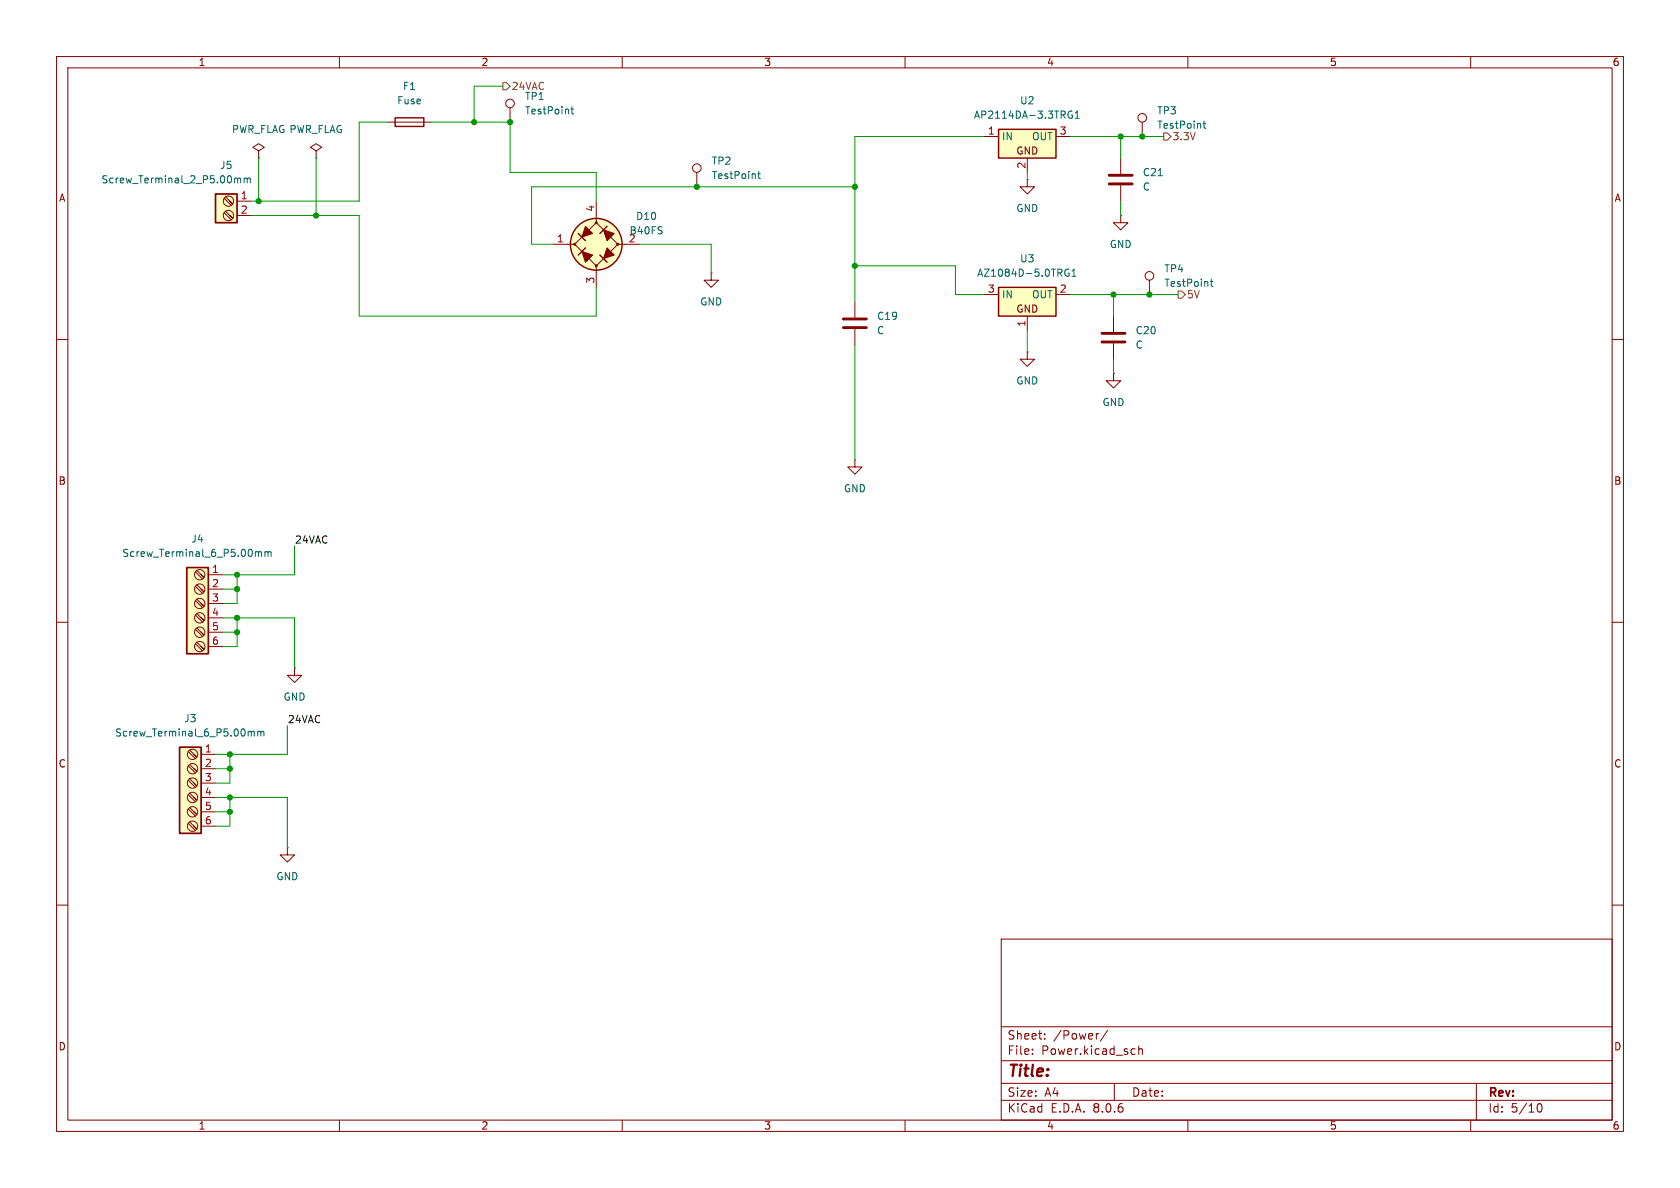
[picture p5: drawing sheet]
<svg xmlns="http://www.w3.org/2000/svg" width="297mm" height="210mm" viewBox="0 0 297 210" stroke-linecap="round" stroke-linejoin="round" font-family="sans-serif">
<g fill="none" stroke="#840000" stroke-width=".18">
<path d="M10 10h277v190h-277zM12 12h273v186h-273zM60 10v2M110 10v2M160 10v2M210 10v2M260 10v2M10 60h2M196.8 55.9v2.8M285 60h2M181.6 62.2v1.3h1.3l-1.3 1.3-1.3-1.3h1.3M181.6 62.2h.1"/>
<path d="M196.8 60.7v2.8M10 110h2M285 110h2M10 160h2M285 160h2M177 166h108v32h-108zM60 198v2M110 198v2M160 198v2M177 194.5h108M177 191.5h108M177 187.5h108"/>
<path d="M177 181.5h108M182.5 186.3v.1M182.5 185.5v.1M184.7 183.6v.1M184.7 182.8v.1M194.2 182.7l-.2 .1M195.8 182.1l-1.3 2M197 191.5v3M200.2 185.4l.5 .1M200.7 186.3l-.5 .1M201.3 185.5l.2-.1 .4 .1 .1 .9M201.3 184.9v1.5"/>
<path d="M210 198v2M260 198v2M261 191.5v6.5M271.7 195.7l.2-.5 .2-.1a.8 .8 0 0 1 .5 .7 .8 .8 0 0 1-.5 .8l-.2-.1-.2-.5"/>
</g>
<path d="M194.8 58.9h4.1M194.8 60.5h4.1" fill="none" stroke="#840000" stroke-width=".51"/>
<path d="M31.7 132.1h3.9v15.2h-3.9z" fill="#ffffc2"/>
<path d="M31.7 132.1h3.9v15.2h-3.9z" fill="none" stroke="#840000" stroke-width=".3"/>
<g fill="none" stroke="#840000" stroke-width=".18">
<path d="M33.3 137.9l1.2 1.3M33.3 135.4l1.2 1.3M33.3 132.8l1.2 1.3M33.5 137.7l1.3 1.2-.5-.5M33.5 135.1l1.3 1.3-.5-.5M33.5 132.6l1.3 1.3-.5-.5M35.6 133.4h2.5M35.6 135.9h2.5M35.6 138.4h2.5M33.3 145.5l1.2 1.3M33.3 143l1.2 1.3M33.3 140.5l1.2 1.2"/>
<path d="M33.5 145.3l1.3 1.3-.5-.5M33.5 142.7l1.3 1.3-.5-.5M33.5 140.2l1.3 1.3-.5-.5M35.6 141h2.5M35.6 143.5h2.5M35.6 146.1h2.5"/>
<circle cx="34" cy="135.9" r=".92"/>
<circle cx="34" cy="138.4" r=".92"/>
<circle cx="34" cy="133.3" r=".92"/>
<circle cx="34" cy="141" r=".92"/>
<circle cx="34" cy="146" r=".92"/>
<circle cx="34" cy="143.5" r=".92"/>
</g>
<path d="M43.9 129.3h.3l.2 .2M44.4 129.5l.2-.2h.3l.1 .8M44.4 129.5v.6M45.6 129.4l.3-.1 .2 .2M45.6 129.3v.8M46.1 129.5l.2-.2h.3l.1 .8M46.1 129.5v.6" fill="none" stroke="#006464" stroke-width=".18"/>
<path d="M33 100.3h3.8v15.3h-3.8z" fill="#ffffc2"/>
<path d="M33 100.3h3.8v15.3h-3.8z" fill="none" stroke="#840000" stroke-width=".3"/>
<g fill="none" stroke="#840000" stroke-width=".18">
<path d="M203.2 49.5v2.6M34.5 113.8l1.3 1.3M34.5 111.3l1.3 1.2M34.5 108.7l1.3 1.3M34.5 106.2l1.3 1.2M34.5 103.6l1.3 1.3M34.5 101.1l1.3 1.3M34.8 113.5l1.3 1.3-.5-.5M34.8 111l1.3 1.3-.5-.5M34.8 108.5l1.3 1.2-.5-.5M34.8 105.9l1.3 1.3-.5-.5M34.8 103.4l1.3 1.2-.5-.5"/>
<path d="M34.8 100.8l1.3 1.3-.5-.5M36.8 101.6h2.6M36.8 104.1h2.6M36.8 106.7h2.6M36.8 109.2h2.6M36.8 111.8h2.6M36.8 114.3h2.6M50.8 149.9v1.2h1.3l-1.3 1.3-1.3-1.3h1.3M50.8 149.9h.1"/>
<circle cx="203.2" cy="48.8" r=".76"/>
<circle cx="35.3" cy="106.7" r=".92"/>
<circle cx="35.3" cy="101.6" r=".92"/>
<circle cx="35.3" cy="111.8" r=".92"/>
<circle cx="35.3" cy="109.2" r=".92"/>
<circle cx="35.3" cy="114.3" r=".92"/>
<circle cx="35.3" cy="104.1" r=".92"/>
</g>
<path d="M214 49.8h.4M214.1 49.3v1.1l.3 .2M45.2 97.6l.3-.1 .2 .2M45.7 97.7l.2-.2 .3 .1v.8M45.7 97.7v.7M46.8 97.6l.4-.1 .2 .2M46.8 97.5v.9M47.4 97.7l.2-.2 .3 .1v.8M47.4 97.7v.7" fill="none" stroke="#006464" stroke-width=".18"/>
<path d="M176.5 22.9h10.2v5h-10.2z" fill="#ffffc2"/>
<path d="M176.5 22.9h10.2v5h-10.2z" fill="none" stroke="#840000" stroke-width=".25"/>
<g fill="none" stroke="#840000" stroke-width=".18">
<path d="M123.2 30.5v2.5M174 24.1h2.5M181.6 27.9v2.6M186.7 24.1h2.5M198.1 38.1v1.3h1.3l-1.3 1.2-1.3-1.2h1.3M198.1 38.1h.1M198.1 27.9v2.8M198.1 32.8v2.8M201.9 21.6v2.5M151.1 53.3v2.8M151.1 58.2v2.8M196.8 66v1.3h1.3l-1.3 1.3-1.2-1.3h1.2"/>
<path d="M196.8 66h.1M151.1 81.3v1.3h1.3l-1.3 1.2-1.2-1.2h1.2M151.1 81.3h.1M52.1 118.1v1.3h1.2l-1.2 1.3-1.3-1.3h1.3M52.1 118.1h.1"/>
<circle cx="123.2" cy="29.7" r=".76"/>
<circle cx="201.9" cy="20.8" r=".76"/>
</g>
<path d="M189.5 19.7h-.5l-.2 .5M190.1 20l.3-.4v1.3M133.9 30.7h.5M134.1 30.3v1.1l.3 .2M188.8 20.4l.1 .3 .3 .2 .4-.1v-.4h-.2M190.1 20.9h.7M204.8 31.1h.7M212.7 21.8h.5M212.9 21.4v1.1l.3 .2" fill="none" stroke="#006464" stroke-width=".18"/>
<path d="M196.1 32.5h4.1M196.1 31h4.1M149.1 57.9h4.1M149.1 56.4h4.1" fill="none" stroke="#840000" stroke-width=".51"/>
<path d="M176.5 50.8h10.2v5.1h-10.2z" fill="#ffffc2"/>
<g fill="none" stroke="#840000" stroke-width=".25">
<path d="M69.8 20.8h5.1v1.6h-5.1zM102.2 41.3l1.3 1.2M103.5 43.8l-1.3 1.3M106 45.1l1.3 1.3M107.3 40l-1.3 1.3M176.5 50.8h10.2v5.1h-10.2z"/>
<circle cx="105.4" cy="43.2" r="4.6"/>
</g>
<g fill="none" stroke="#840000" stroke-width=".18">
<path d="M90.2 19.1v2.5M45.7 26.7l1-.7-1-.6-1 .6 1 .7v1.2M45.7 27.9h.1M55.9 26.7l1-.7-1-.6-1 .6 1 .7v1.2M55.9 27.9h.1M68.6 21.6h7.6M105.4 39.4l3.8 3.8-3.8 3.8-3.8-3.8zM105.4 35.6v3.8M181.6 31.8v1.2h1.3l-1.3 1.3-1.3-1.3h1.3M181.6 31.8h.1M97.8 43.2h3.8M105.4 47v3.8"/>
<path d="M109.2 43.2h3.8M125.7 48.3v1.2h1.3l-1.3 1.3-1.2-1.3h1.2M125.7 48.3h.1M174 52.1h2.5M181.6 55.9v2.5M186.7 52.1h2.5"/>
<circle cx="90.2" cy="18.3" r=".76"/>
</g>
<path d="M100.9 19.3h.5M101.1 18.9v1.1l.3 .1M189 47.6a.59 .59 0 0 0-.8 .6 .59 .59 0 0 0 .8 .6v-.5h-.2M189.5 48.8h.7M189.5 47.9l.4-.3v1.2" fill="none" stroke="#006464" stroke-width=".18"/>
<circle cx="105.4" cy="43.2" r="4.6" fill="#ffffc2" stroke="#ffffc2" stroke-width=".18"/>
<g fill="#840000" stroke="#840000" stroke-width=".18">
<path d="M107.3 43.8l1.3 1.3-1.9 .6z"/>
<path d="M102.9 44.5l1.9 .6-1.3 1.3z"/>
<path d="M103.5 40l1.3 1.3-1.9 .6z"/>
<path d="M106.7 40.6l1.9 .7-1.3 1.2z"/>
<circle cx="105.4" cy="47" r=".18"/>
<circle cx="109.2" cy="43.2" r=".18"/>
<circle cx="101.6" cy="43.2" r=".18"/>
<circle cx="105.4" cy="39.4" r=".18"/>
</g>
<path d="M38.1 34.3h3.8v5.1h-3.8z" fill="#ffffc2"/>
<path d="M38.1 34.3h3.8v5.1h-3.8z" fill="none" stroke="#840000" stroke-width=".3"/>
<g fill="none" stroke="#840000" stroke-width=".18">
<path d="M39.6 37.6l1.3 1.3M39.6 35.1l1.3 1.2M39.9 37.3l1.2 1.3-.5-.5M39.9 34.8l1.2 1.3-.5-.5M41.9 35.6h2.5M41.9 38.1h2.5"/>
<circle cx="40.4" cy="35.6" r=".92"/>
<circle cx="40.4" cy="38.1" r=".92"/>
</g>
<path d="M41.5 31.5h.3l.2 .2M42 31.7l.2-.2h.3l.1 .8M42 31.7v.6M43.2 31.6l.3-.1 .2 .2M43.2 31.5v.8M43.7 31.7l.2-.2h.3v.8M43.7 31.7v.6" fill="none" stroke="#006464" stroke-width=".18"/>
<path d="M88.9 14.6h.6l.7 .6-.7 .7h-.6zM205.7 23.5h.7l.6 .6-.6 .7h-.7zM208.3 51.4h.6l.6 .7-.6 .6h-.6z" fill="none" stroke="#725600" stroke-width=".18"/>
<g fill="none" stroke="#009600" stroke-width=".18">
<path d="M88.9 15.2h-5.1v6.4M44.4 38.1h19.1v17.8h41.9v-5.1M45.7 27.9v7.7M55.9 27.9v10.2M68.6 21.6h-5.1v14h-19.1M76.2 21.6h14v8.9h15.2v5.1M151.1 33h-57.1v10.2h3.8M174 24.1h-22.9v29.2M181.6 30.5v1.3M189.2 24.1h16.5M198.1 24.1v3.8M198.1 35.6v2.5"/>
<path d="M113 43.2h12.7v5.1M151.1 47h17.8v5.1h5.1M181.6 58.4v3.8M189.2 52.1h19.1M196.8 52.1v3.8M151.1 61v20.3M196.8 63.5v2.5M52.1 96.5v5.1h-12.7M39.4 104.1h2.5M39.4 111.8h2.5M39.4 109.2h12.7v8.9M41.9 101.6v5.1h-2.5"/>
<path d="M41.9 109.2v5.1h-2.5M38.1 135.9h2.5M40.6 133.4v5h-2.5M50.8 128.3v5.1h-12.7M38.1 141h12.7v8.9M38.1 143.5h2.5M40.6 141v5.1h-2.5"/>
</g>
<g fill="#009600" stroke="#009600" stroke-width=".18">
<circle cx="40.6" cy="133.4" r=".46"/>
<circle cx="41.9" cy="101.6" r=".46"/>
<circle cx="40.6" cy="143.5" r=".46"/>
<circle cx="40.6" cy="141" r=".46"/>
<circle cx="41.9" cy="111.8" r=".46"/>
<circle cx="41.9" cy="109.2" r=".46"/>
<circle cx="41.9" cy="104.1" r=".46"/>
<circle cx="40.6" cy="135.9" r=".46"/>
<circle cx="151.1" cy="47" r=".46"/>
<circle cx="151.1" cy="33" r=".46"/>
<circle cx="123.2" cy="33" r=".46"/>
<circle cx="196.8" cy="52.1" r=".46"/>
<circle cx="203.2" cy="52.1" r=".46"/>
<circle cx="198.1" cy="24.1" r=".46"/>
<circle cx="201.9" cy="24.1" r=".46"/>
<circle cx="83.8" cy="21.6" r=".46"/>
<circle cx="55.9" cy="38.1" r=".46"/>
<circle cx="45.7" cy="35.6" r=".46"/>
<circle cx="90.2" cy="21.6" r=".46"/>
</g>
<text font-size="2.8" fill="#840000" x="178" y="190.9">Title:</text>
<g font-size="2.1" fill="#840000">
<text x="178" y="184">Sheet:</text>
<text x="186.2" y="184">/Power/</text>
<text x="178" y="186.7">File:</text>
<text x="184.1" y="186.7">Power.kicad_sch</text>
<text x="178" y="196.9">KiCad</text>
<text x="178" y="194.1">Size:</text>
<text x="184.7" y="194.1">A4</text>
<text x="185.7" y="196.9">E.D.A.</text>
<text x="193.3" y="196.9">8.0.6</text>
<text x="200" y="194.1">Date:</text>
<text x="263" y="194.3">Rev:</text>
<text x="263" y="196.9">Id:</text>
<text x="267.1" y="196.9">5/10</text>
</g>
<g font-size="1.8" fill="#840000">
<text x="35" y="11.9">1</text>
<text x="85" y="11.9">2</text>
<text x="135" y="11.9">3</text>
<text x="185" y="11.9">4</text>
<text x="235" y="11.9">5</text>
<text x="285" y="11.9">6</text>
<text x="179.6" y="27.5">GND</text>
<text x="10.3" y="35.9">A</text>
<text x="285.3" y="35.9">A</text>
<text x="179.6" y="55.5">GND</text>
<text x="10.3" y="85.9">B</text>
<text x="285.3" y="85.9">B</text>
<text x="10.3" y="135.9">C</text>
<text x="285.3" y="135.9">C</text>
<text x="10.3" y="185.9">D</text>
<text x="285.3" y="185.9">D</text>
<text x="35" y="199.9">1</text>
<text x="85" y="199.9">2</text>
<text x="135" y="199.9">3</text>
<text x="185" y="199.9">4</text>
<text x="235" y="199.9">5</text>
<text x="285" y="199.9">6</text>
</g>
<g font-size="1.8" fill="#006464">
<text x="71.1" y="16.1">F1</text>
<text x="92.7" y="17.9">TP1</text>
<text x="40.9" y="23.7">PWR_FLAG PWR_FLAG</text>
<text x="70.1" y="18.6">Fuse</text>
<text x="92.7" y="20.4">TestPoint</text>
<text x="172.1" y="21.2">AP2114DA-3.3TRG1</text>
<text x="180.2" y="18.6">U2</text>
<text x="204.5" y="20.4">TP3</text>
<text x="204.5" y="23">TestPoint</text>
<text x="125.7" y="29.3">TP2</text>
<text x="177" y="25">IN</text>
<text x="182.4" y="25">OUT</text>
<text x="17.8" y="32.6">Screw_Terminal_2_P5.00mm</text>
<text x="38.8" y="30.1">J5</text>
<text x="125.7" y="31.9">TestPoint</text>
<text x="201.9" y="31.3">C21</text>
<text x="201.9" y="33.9">C</text>
<text x="111.2" y="41.6">B40FS</text>
<text x="112.4" y="39.1">D10</text>
<text x="179.6" y="37.7">GND</text>
<text x="111.1" y="42.9">2</text>
<text x="180.2" y="46.6">U3</text>
<text x="196.1" y="44">GND</text>
<text x="172.6" y="49.1">AZ1084D-5.0TRG1</text>
<text x="177" y="52.9">IN</text>
<text x="182.4" y="52.9">OUT</text>
<text x="205.7" y="48.4">TP4</text>
<text x="205.7" y="50.9">TestPoint</text>
<text x="123.7" y="54.2">GND</text>
<text x="154.9" y="56.7">C19</text>
<text x="154.9" y="59.3">C</text>
<text x="200.7" y="59.3">C20</text>
<text x="200.7" y="61.8">C</text>
<text x="179.6" y="68.2">GND</text>
<text x="194.8" y="72">GND</text>
<text x="149.1" y="87.2">GND</text>
<text x="21.5" y="98.7">Screw_Terminal_6_P5.00mm</text>
<text x="33.7" y="96.1">J4</text>
<text x="50" y="124.1">GND</text>
<text x="20.2" y="130.4">Screw_Terminal_6_P5.00mm</text>
<text x="32.5" y="127.9">J3</text>
<text x="48.8" y="155.8">GND</text>
</g>
<g font-size="1.8" fill="#725600">
<text x="90.4" y="16.1">24VAC</text>
<text x="207.2" y="25">3.3V</text>
<text x="209.7" y="52.9">5V</text>
</g>
<g font-size="1.8" fill="#a90000">
<text x="174.6" y="23.9">1</text>
<text x="187.3" y="23.9">3</text>
<text x="181.4" y="29.9" transform="rotate(-90 181.4 29.9)">2</text>
<text x="42.5" y="35.3">1</text>
<text x="42.5" y="37.8">2</text>
<text x="105.2" y="37.5" transform="rotate(-90 105.2 37.5)">4</text>
<text x="98.4" y="42.9">1</text>
<text x="105.2" y="50.2" transform="rotate(-90 105.2 50.2)">3</text>
<text x="174.6" y="51.8">3</text>
<text x="187.3" y="51.8">2</text>
<text x="181.4" y="57.9" transform="rotate(-90 181.4 57.9)">1</text>
<text x="37.4" y="101.3">1</text>
<text x="37.4" y="103.9">2</text>
<text x="37.4" y="106.4">3</text>
<text x="37.4" y="109">4</text>
<text x="37.4" y="111.5">5</text>
<text x="37.4" y="114">6</text>
<text x="36.1" y="133.1">1</text>
<text x="36.1" y="135.6">2</text>
<text x="36.1" y="138.2">3</text>
<text x="36.1" y="140.7">4</text>
<text x="36.1" y="143.3">5</text>
<text x="36.1" y="145.8">6</text>
</g>
<g font-size="1.8" fill="#0f0f0f">
<text x="52.1" y="96.2">24VAC</text>
<text x="50.8" y="127.9">24VAC</text>
</g>
</svg>
